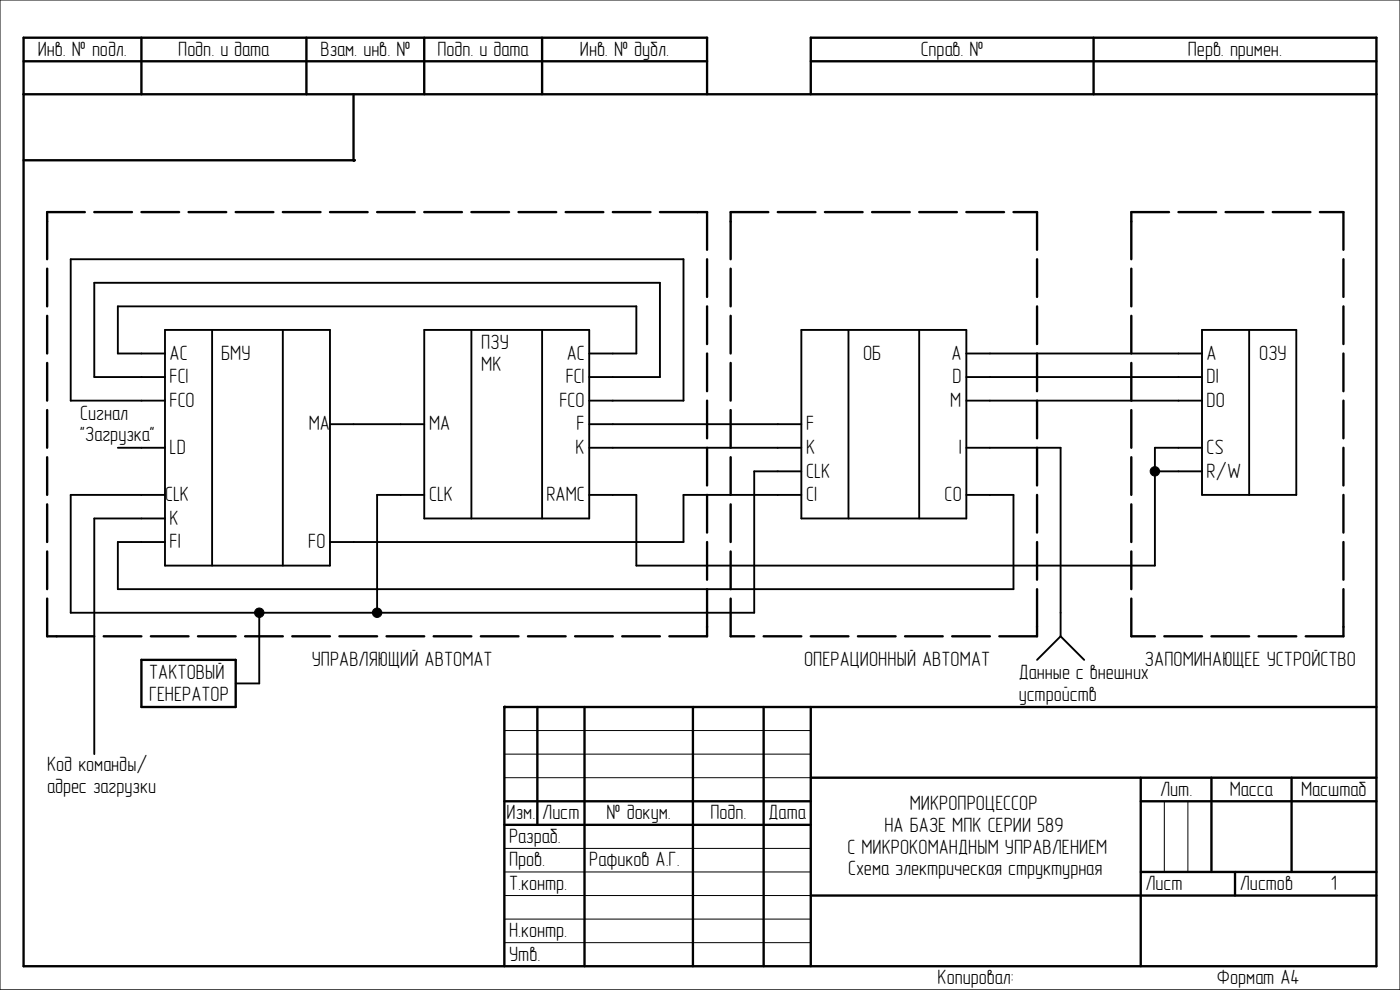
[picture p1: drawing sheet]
<svg xmlns="http://www.w3.org/2000/svg" width="297mm" height="210mm" viewBox="0 0 297 210" stroke-linecap="round" stroke-linejoin="round" font-family="sans-serif">
<g fill="none" stroke="#000" stroke-width=".5">
<path d="M5 13h145M5 20h287M30 8v12M65 8v12M75 20v14h-70M90 8v12M115 8v12M150 20v-12h-145v197h287v-197h-120v12M172 13h120M232 8v12M10 57v8M18 45h-8v10"/>
<path d="M20 45h8M30 45h8M40 45h8M50 45h8M60 45h8M70 45h8M80 45h8M90 45h8M100 45h8M110 45h8M120 45h8M130 45h8"/>
<path d="M140 45h10v8M150 55v8M155 57v8M163 45h-8v10M165 45h8M175 45h8M185 45h8M195 45h8M205 45h8M215 45h5v8M220 55v8M240 57v8"/>
<path d="M248 45h-8v10M250 45h8M260 45h8M270 45h8M280 45h5v8M285 55v8M10 67v8M10 77v8M150 65v8M150 75v8M155 67v8M155 77v8"/>
<path d="M220 65v8M220 75v8M240 67v8M240 77v8M285 65v8M285 75v8M10 87v8M10 97v8M150 85v8M150 95v8M155 87v8M155 97v8"/>
<path d="M220 85v8M220 95v8M240 87v8M240 97v8M285 85v8M285 95v8M10 107v8M10 117v8M150 105v8M150 115v8M155 107v8M155 117v8"/>
<path d="M220 105v8M220 115v8M240 107v8M240 117v8M285 105v8M285 115v8M10 127v8h10M22 135h8M30 140h20v10h-20zM32 135h8M42 135h8M52 135h8"/>
<path d="M62 135h8M72 135h8M82 135h8M92 135h8M102 135h8M112 135h8M122 135h8M132 135h8M150 125v10h-8M155 127v8h5M162 135h8M172 135h8"/>
<path d="M182 135h8M192 135h8M202 135h8M220 125v10h-8M240 127v8h5M247 135h8M257 135h8M267 135h8M285 125v10h-8M114 150v25M124 150v55M147 150v55"/>
<path d="M162 150v55M172 150v55M292 150h-185v55M107 170h65M107 175h65M172 165h120M242 170h50M242 165v40M257 165v20M274 165v20M172 190h120M242 185h50"/>
<path d="M262 185v5"/>
</g>
<path d="M0 0h297v210h-297zM107 155h65M107 160h65M107 165h65M107 180h65M247 170v15M252 170v15M107 185h65M107 190h65M107 195h65M107 200h65" fill="none" stroke="#000" stroke-width=".21"/>
<g fill="#000">
<circle cx="75" cy="34" r=".25"/>
<circle cx="107" cy="150" r=".25"/>
</g>
<g fill="none" stroke="#000" stroke-width=".4">
<path d="M35 70h35v50h-35zM35 75h-10v-10h110v10h-10M35 80h-15v-20h120v20h-15M45 70v50M60 70v50M90 70h35v40h-35zM100 70v40M115 70v40M170 70h35v40h-35zM180 70v40M195 70v40M205 75h50"/>
<path d="M205 80h50M255 70h20v35h-20zM265 70v35M25 95h10M35 85h-20v-30h130v30h-20M70 90h20M125 95h45M125 90h45M170 100h-10v30h-145v-25h20M205 85h50M205 95h20v40M245 100h10"/>
<path d="M255 95h-10v25h-110v-15h-10M35 110h-15v50M90 105h-10v25M170 105h-25v10h-75M205 105h10v20h-190v-10h10M55 130v15h-5M225 135l-5 5M225 135l5 5"/>
</g>
<g fill="#000" stroke="#000" stroke-width=".21">
<circle cx="245" cy="100" r="1"/>
<circle cx="55" cy="130" r="1"/>
<circle cx="80" cy="130" r="1"/>
</g>
<g font-size="4.4">
<text x="8" y="11.9">Инв. № подл.</text>
<text x="37.8" y="11.9">Подп. и дата</text>
<text x="68" y="11.9">Взам. инв. №</text>
<text x="92.8" y="11.9">Подп. и дата</text>
<text x="123" y="11.9">Инв. № дубл.</text>
<text x="195.3" y="11.9">Справ. №</text>
<text x="252" y="11.9">Перв. примен.</text>
<text x="36" y="76.3">AC</text>
<text x="46.9" y="76.3">БМУ</text>
<text x="102.1" y="74">ПЗУ</text>
<text x="120.2" y="76.3">AC</text>
<text x="183.1" y="76.3">ОБ</text>
<text x="201.9" y="76.3">A</text>
<text x="256" y="76.3">A</text>
<text x="267.1" y="76.3">ОЗУ</text>
<text x="36" y="81.3">FCI</text>
<text x="102.1" y="78.6">МК</text>
<text x="120" y="81.3">FCI</text>
<text x="202.1" y="81.3">D</text>
<text x="256" y="81.3">DI</text>
<text x="17" y="89">Сигнал</text>
<text x="36" y="86.3">FCO</text>
<text x="118.7" y="86.3">FCO</text>
<text x="201.6" y="86.3">M</text>
<text x="256" y="86.3">DO</text>
<text x="17" y="93.6">&quot;Загрузка&quot;</text>
<text x="65.5" y="91.3">MA</text>
<text x="91" y="91.3">MA</text>
<text x="122.3" y="91.3">F</text>
<text x="171" y="91.3">F</text>
<text x="36" y="96.4">LD</text>
<text x="122.1" y="96.4">K</text>
<text x="171" y="96.4">K</text>
<text x="171" y="101.3">CLK</text>
<text x="203.4" y="96.4">I</text>
<text x="256" y="96.4">CS</text>
<text x="256" y="101.3">R/W</text>
<text x="35" y="106.3">CLK</text>
<text x="91" y="106.3">CLK</text>
<text x="115.9" y="106.3">RAMC</text>
<text x="171" y="106.3">CI</text>
<text x="200.4" y="106.3">CO</text>
<text x="36" y="111.3">K</text>
<text x="36" y="116.3">FI</text>
<text x="65.4" y="116.3">FO</text>
<text x="66.1" y="141.3">УПРАВЛЯЮЩИЙ АВТОМАТ</text>
<text x="170.6" y="141.3">ОПЕРАЦИОННЫЙ АВТОМАТ</text>
<text x="242.9" y="141.3">ЗАПОМИНАЮЩЕЕ УСТРОЙСТВО</text>
<text x="31.6" y="144">ТАКТОВЫЙ</text>
<text x="31.6" y="148.6">ГЕНЕРАТОР</text>
<text x="216.1" y="144">Данные с внешних</text>
<text x="216.1" y="148.6">устройств</text>
<text x="10" y="163.6">Код команды/</text>
<text x="10" y="168.2">адрес загрузки</text>
<text x="107.5" y="173.8">Изм. Лист</text>
<text x="128.7" y="173.8">№ докум.</text>
<text x="150.7" y="173.8">Подп.</text>
<text x="163" y="173.8">Дата</text>
<text x="193" y="171.9">МИКРОПРОЦЕССОР</text>
<text x="246.1" y="168.8">Лит.</text>
<text x="260.9" y="168.8">Масса</text>
<text x="276" y="168.8">Масштаб</text>
<text x="108" y="178.8">Разраб.</text>
<text x="187.6" y="176.5">НА БАЗЕ МПК СЕРИИ 589</text>
<text x="108" y="183.8">Пров.</text>
<text x="125" y="183.8">Рафиков А.Г.</text>
<text x="179.8" y="181.1">С МИКРОКОМАНДНЫМ УПРАВЛЕНИЕМ</text>
<text x="179.9" y="185.7">Схема электрическая структурная</text>
<text x="108" y="188.8">Т.контр.</text>
<text x="243" y="188.8">Лист</text>
<text x="263" y="188.8">Листов</text>
<text x="282.3" y="188.8">1</text>
<text x="108" y="198.8">Н.контр.</text>
<text x="108" y="203.8">Утв.</text>
<text x="198.9" y="208.8">Копировал:</text>
<text x="258.2" y="208.8">Формат A4</text>
</g>
</svg>
